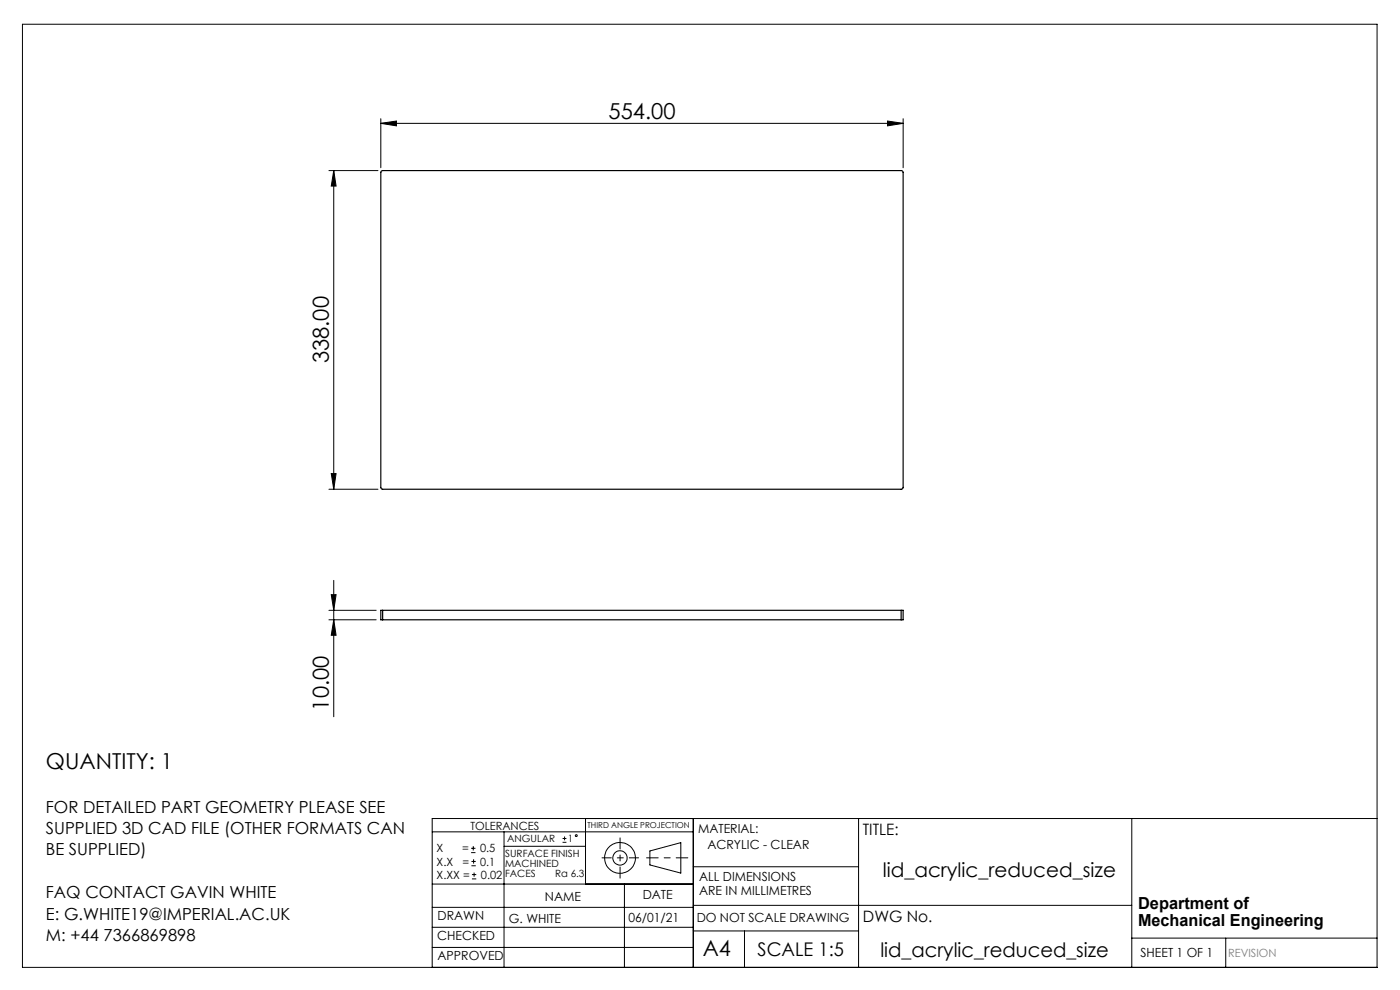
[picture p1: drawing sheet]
<svg xmlns="http://www.w3.org/2000/svg" width="297mm" height="210mm" viewBox="0 0 297 210" stroke-linecap="round" stroke-linejoin="round" font-family="sans-serif">
<g fill="none" stroke="#000" stroke-width=".21">
<path d="M4.8 5.1h287.3v200.1h-287.3zM69.8 36.2h10.4M70.8 36.2l.5 3.3h-1zM70.8 36.2v67.6M80.8 26.2l3.3-.5v1zM80.8 25.2v10.4M80.8 26.2h110.8M188.3 25.7l3.3 .5-3.3 .5zM191.6 25.2v10.4M69.8 103.8h10.4M70.3 100.5h1l-.5 3.3zM69.8 131.5h10"/>
<path d="M69.8 129.5h10M70.3 126.1h1l-.5 3.4zM70.8 131.5l.5 3.3h-1zM70.8 123.1v28.9M91.7 176.5h55.4M99.9 179.9h1M100.4 179.5v.9M106.9 176.5v28.7M106.9 179.5h17.3M119.3 178.7h.9M119.3 177.9h.9M119.8 177.4v.9"/>
<path d="M124.2 173.6v13.9M147.1 173.6v31.6M182.1 173.6v31.6M240.1 173.6v31.6M292.1 173.6h-200.4v31.6M91.7 196.7h55.4M91.7 192.5h55.4M91.7 187.5h55.4M99.9 180.9h1M100 183.6h.9M100 182.7h.9M100.1 186.4h.9"/>
<path d="M100.1 185.5h.9M100.5 182.3v.9M100.6 185.1v.9M132.5 187.5v17.7M137.9 180.5l6.5-1.8v6.5l-6.5-1.7zM147.1 183.9h35M147.1 197.5h35M147.1 192h93M157.9 197.5v7.7M240.1 199h52M260 199v6.2M91.7 201h55.4"/>
<circle cx="122.2" cy="177.3" r=".2"/>
<circle cx="131.5" cy="182" r="1.52"/>
<circle cx="131.5" cy="182" r="3.3"/>
</g>
<path d="M145.9 182h-8.7" fill="none" stroke="#000" stroke-width=".21" stroke-dasharray="15.2 1.3 1.3 1.3" stroke-dashoffset="12.8"/>
<path d="M131.5 177.7v8.6" fill="none" stroke="#000" stroke-width=".21" stroke-dasharray="15.2 1.3 1.3 1.3" stroke-dashoffset="12.9"/>
<path d="M127.7 182h7.8" fill="none" stroke="#000" stroke-width=".21" stroke-dasharray="15.2 1.3 1.3 1.3" stroke-dashoffset="13.3"/>
<g fill="#000">
<path d="M70.8 36.2l.5 3.3h-1zM70.3 100.5h1l-.5 3.3z"/>
<path d="M80.8 26.2l3.3-.5v1zM188.3 25.7l3.3 .5-3.3 .5z"/>
<path d="M70.8 131.5l.5 3.3h-1zM70.3 126.1h1l-.5 3.4z"/>
</g>
<path d="M80.9 36.3h110.5l.2 .2-.1 67.1-.2 .2-110.4-.1zM81.2 129.5h-.4v2h.4M81.2 129.5v2M81.2 129.5h110M81.2 131.5h110M191.2 129.5h.4v2h-.4M191.2 129.5v2" fill="none" stroke="#000" stroke-width=".25"/>
<g font-size="4.7">
<text x="129.1" y="25.1">554.00</text>
<text x="69.8" y="77.1" transform="rotate(-90 69.8 77.1)">338.00</text>
<text x="69.8" y="150.7" transform="rotate(-90 69.8 150.7)">10.00</text>
<text x="9.7" y="163.1">QUANTITY: 1</text>
<text x="149.1" y="202.9">A4</text>
</g>
<g font-size="4.2">
<text x="187.3" y="186">lid_acrylic_reduced_size</text>
<text x="186.8" y="203">lid_acrylic_reduced_size</text>
</g>
<text font-size="4" x="160.7" y="202.8">SCALE 1:5</text>
<g font-size="3.5">
<text x="9.7" y="172.4">FOR DETAILED PART GEOMETRY PLEASE SEE</text>
<text x="9.7" y="176.9">SUPPLIED 3D CAD FILE (OTHER FORMATS CAN</text>
<text x="9.7" y="181.5">BE SUPPLIED)</text>
<text x="9.7" y="190.5">FAQ CONTACT GAVIN WHITE</text>
<text x="9.7" y="195.1">E: G.WHITE19@IMPERIAL.AC.UK</text>
<text x="241.4" y="192.8">Department of</text>
<text x="241.4" y="196.3">Mechanical Engineering</text>
<text x="9.7" y="199.6">M: +44 7366869898</text>
</g>
<g font-size="3.3">
<text x="183" y="177.2">TITLE:</text>
<text x="183.1" y="195.7">DWG No.</text>
</g>
<g font-size="2.7">
<text x="148.1" y="176.7">MATERIAL:</text>
<text x="150.1" y="180.1">ACRYLIC - CLEAR</text>
<text x="115.6" y="191">NAME</text>
<text x="136.3" y="190.8">DATE</text>
<text x="148.3" y="186.8">ALL DIMENSIONS</text>
<text x="148.3" y="189.8">ARE IN MILLIMETRES</text>
<text x="92.8" y="195.2">DRAWN</text>
<text x="107.9" y="195.7">G. WHITE</text>
<text x="133.3" y="195.6">06/01/21</text>
<text x="147.8" y="195.7">DO NOT SCALE DRAWING</text>
<text x="92.8" y="199.3">CHECKED</text>
<text x="92.8" y="203.6">APPROVED</text>
<text x="242" y="203">SHEET 1 OF 1</text>
</g>
<g font-size="2.4">
<text x="99.8" y="176">TOLERANCES</text>
<text x="92.6" y="180.8">X</text>
<text x="92.6" y="183.6">X.X</text>
<text x="98" y="180.8">=</text>
<text x="98.1" y="183.6">=</text>
<text x="101.8" y="180.8">0.5</text>
<text x="101.9" y="183.6">0.1</text>
<text x="92.6" y="186.4">X.XX =</text>
<text x="102" y="186.4">0.02</text>
</g>
<text font-size="2.4" fill="#808080" x="260.6" y="203">REVISION</text>
<g font-size="2.1">
<text x="107.6" y="178.6">ANGULAR</text>
<text x="120.5" y="178.6">1</text>
<text x="107.2" y="181.8">SURFACE FINISH</text>
<text x="107.2" y="183.9">MACHINED</text>
<text x="107.2" y="186">FACES</text>
<text x="117.8" y="186">Ra 6.3</text>
</g>
<text font-size="1.7" x="124.6" y="175.7">THIRD ANGLE PROJECTION</text>
</svg>
